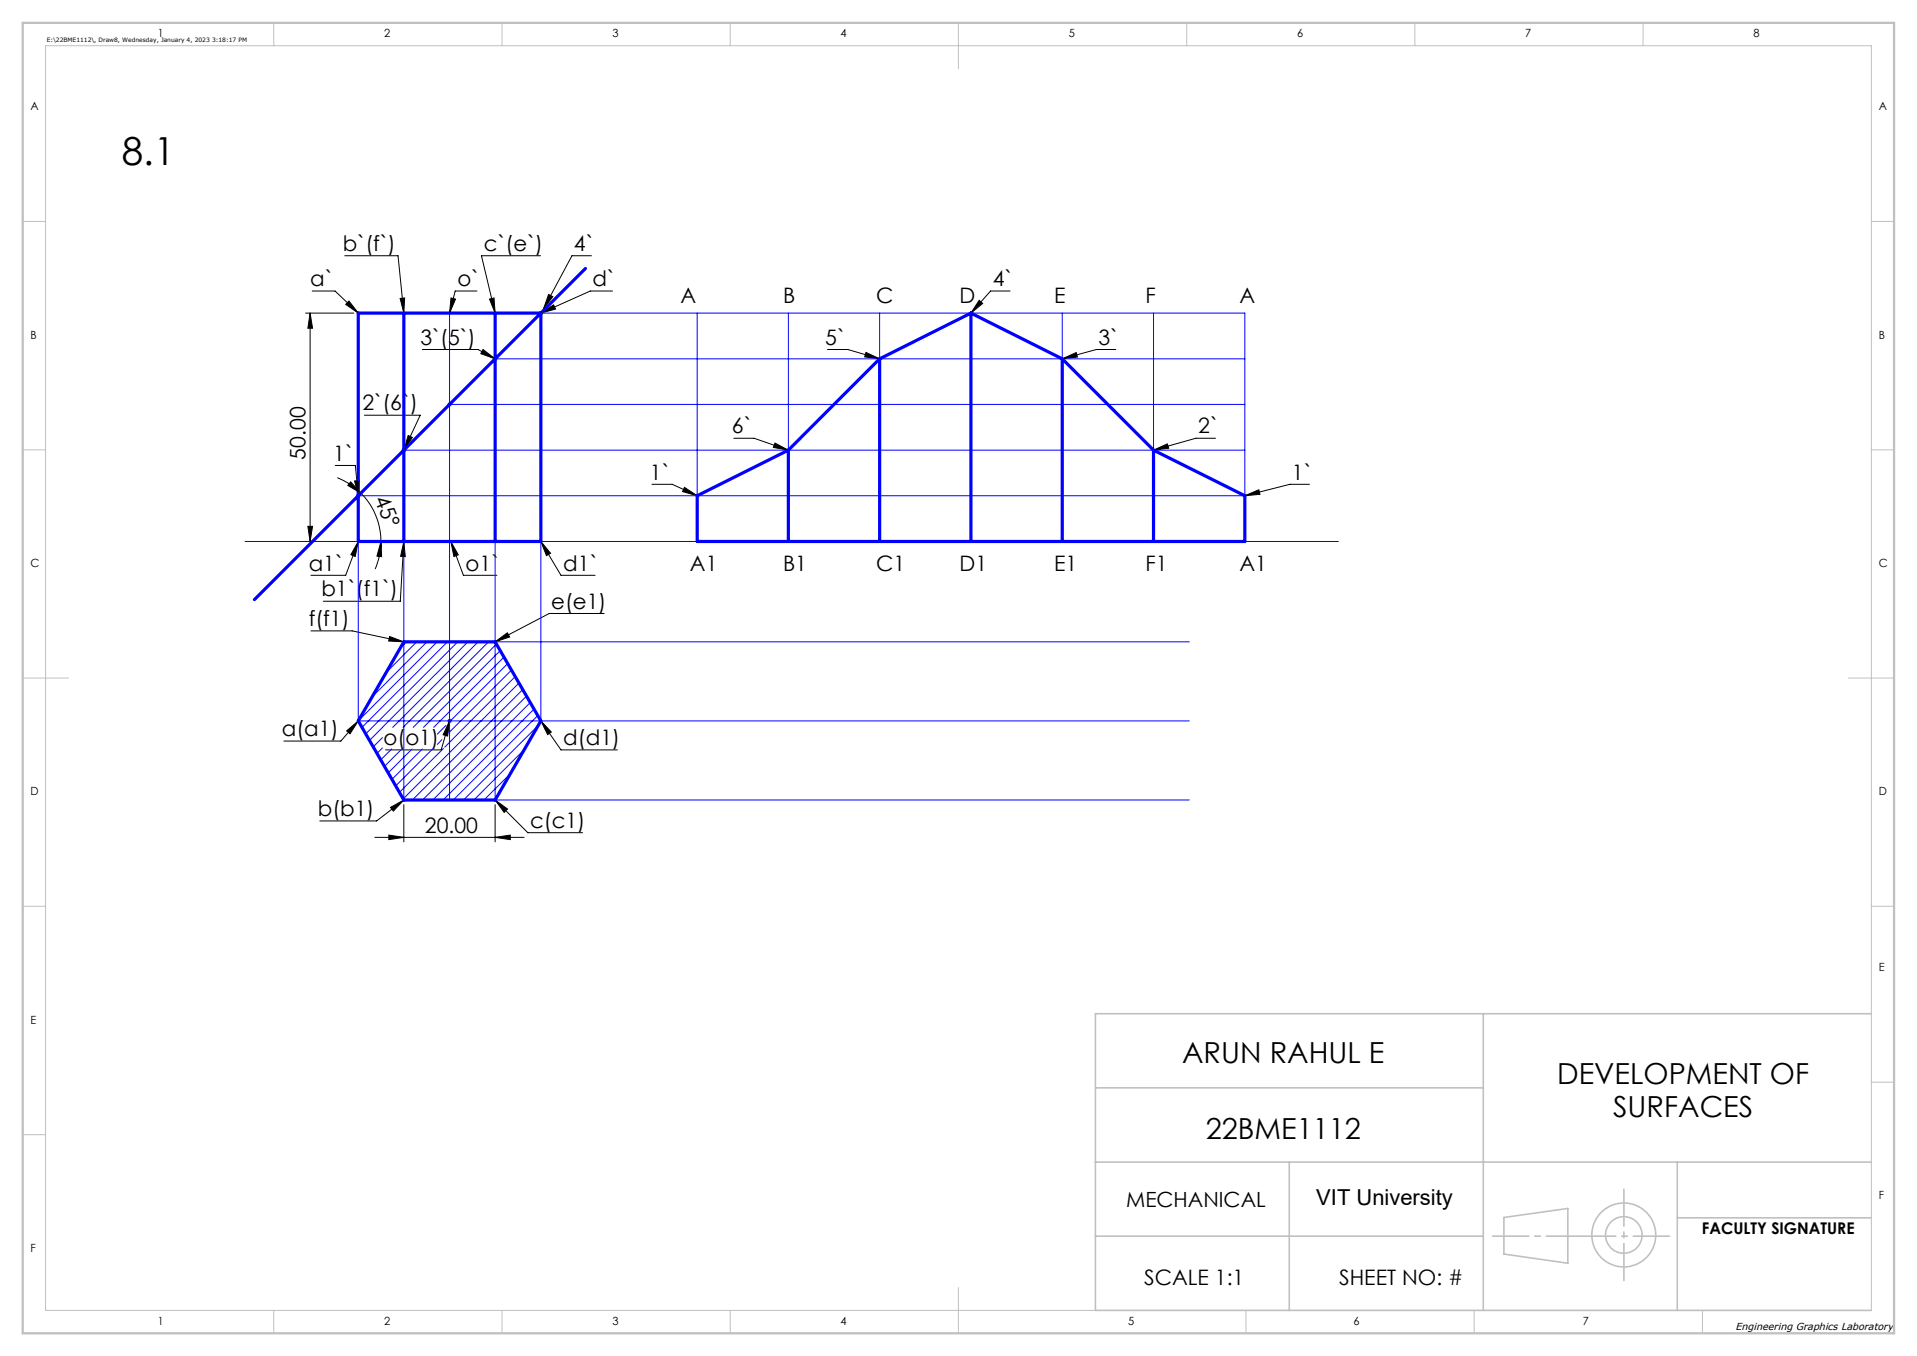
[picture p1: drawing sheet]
<svg xmlns="http://www.w3.org/2000/svg" width="420mm" height="297mm" viewBox="0 0 420 297" stroke-linecap="round" stroke-linejoin="round" font-family="sans-serif">
<g fill="none" stroke="#000" stroke-width=".22">
<path d="M75.5 56h11.7l1.3 12.6M118.4 56h-12.9l3 12.6M129.6 56h-4.3l-6.2 11.6M67 68.6h10.5M67.9 68.6v50M67.9 68.6l.6 3.3h-1zM68.4 63.7h5l5.1 4.9M76.4 65.9l2.1 2.7-2.8-1.9zM87.7 65.4l1-.1-.2 3.3zM92.5 76.5h12.2l3.8 2.1M98.8 65.3l1 .2-1.3 3.1zM104.5 63.7h-4.8l-1.2 4.9"/>
<path d="M105.8 76.5l2.7 2.1-3.2-1.1zM107.2 65.5l1-.2 .3 3.3zM118.5 68.6l2.8-1.8 .4 .9zM120.2 64.5l.9 .5-2 2.6zM134.2 63.7h-4.9l-10.8 4.9M181.3 76.5h4.4l7 2.1M189.7 77.2l3 1.4-3.3-.4zM214.5 65.8l.8 .7-2.6 2.1zM221.3 63.7h-4.3l-4.3 4.9M232.7 78.6l3.1-1.4 .2 1zM244.5 76.5h-4.3l-7.5 2.1M79.8 90.9h12.3l-3.6 7.7"/>
<path d="M89.4 95.4l.9 .4-1.8 2.8zM160.8 96h4.4l7.5 2.6M169.8 97l2.9 1.6-3.3-.6zM252.7 98.6l3.1-1.4 .2 1zM266.3 96h-4.3l-9.3 2.6M67 118.6h10.5M67.5 115.3h1l-.6 3.3zM73.4 101.9h4.5l.6 6.7M73.9 104.6l.5 .2a14.6 14.6 0 0 1 4.7 3.2M76.8 105.5l2.3 2.5-2.9-1.7zM77.7 105.3h1l-.2 3.3zM78.5 118.6l-.7 3.3-.9-.4z"/>
<path d="M78.5 118.6l-2.8 7.4h-7.6M79.1 108a15 15 0 0 1 4.4 10.6M83.5 118.6l.1 3.3-1-.1zM83.5 118.6a15.6 15.6 0 0 1-1.3 6M88.5 118.6l.3 3.3-1-.1zM88.5 118.6l-.8 13.1h-16.9M98.8 118.6l1.6 2.9-1 .4zM98.8 118.6l2.7 7.4h7.4M118.5 118.6l2.1 2.6-.9 .5zM118.5 118.6l4.4 7.4h7.5M142.8 106.1h4.5l5.5 2.5M150 106.7l2.8 1.9-3.3-.9z"/>
<path d="M272.7 108.6l3.1-1.3 .2 1zM286.9 106.1h-4.3l-9.9 2.5M68.1 138.2h9.1l11.3 2.4M85.4 139.4l3.1 1.2-3.3-.2zM132.4 134.4h-12.1l-11.8 6.2M78.5 157.9l-3.8 4.4h-12.5M98.5 157.9l-.4 3.3-1-.3zM98.5 157.9l-1.8 6.3h-12.2M108.5 140.6l2.7-2 .5 .9zM118.5 157.9l2.3 2.4-.8 .6zM118.5 157.9l4.4 6.3h12.4M76 160.1l2.5-2.2-1.8 2.8z"/>
<path d="M85.5 176.8l3-1.6-2.3 2.5zM88.5 175.2l-6 4.6h-12.4M88.5 176.2v8.2M108.5 175.2l2.7 2-.7 .7zM108.5 175.2l7.1 7.2h12M108.5 176.2v8.2M82.1 183.4h32.7M85.2 182.9l3.3 .5-3.3 .5zM108.5 183.4l3.3-.5v1z"/>
</g>
<g fill="none" stroke="#c0c0c0" stroke-width=".35">
<path d="M240 238.3h85M325 222v65M410 222h-170v65h170M240 254.5h170M282.5 254.5v32.5M367.5 254.5v32.5M240 270.8h85M329.5 266.7l14-2v12l-14-2zM367.5 266.7h42.5"/>
<circle cx="355.8" cy="270.5" r="7"/>
<circle cx="355.8" cy="270.5" r="4"/>
</g>
<g fill="none" stroke="#00f" stroke-width=".22">
<path d="M98.5 68.6v106.6M108.1 78.2l.7 .7M108.5 78.1v1M108.8 78.2l-.7 .7M118 68.6h154.7v50M118.1 68.2l.8 .7M118.5 68.1v1M118.9 68.2l-.8 .7M152.8 68.6v50M172.7 68.6v50M192.7 68.6v50M212.7 68.6v50"/>
<path d="M232.7 68.6v50M252.7 68.6v50M272.7 78.6h-164.7M88.1 98.2l.7 .8M88.5 98.1v1M88.8 98.2l-.7 .8M98.1 88.2l.7 .7M98.8 88.2l-.7 .7M272.7 98.6h-184.7M272.7 88.6h-174.7M53.7 118.6h239.5M78.1 108.2l.7 .7"/>
<path d="M78.5 118.6v39.3h182.1M78.5 108.1v1M78.8 108.2l-.7 .7M88.5 118.6v56.6h172.1M108.5 118.6v56.6M118.5 118.6v39.3M272.7 108.6h-194.7M88.5 140.6h172.1M89 140.6l-1.3 1.3M91.3 140.6l-6.6 6.6M93.6 140.6l-12 12M95.8 140.6l-17.3 17.3"/>
<path d="M97.7 158.9l-1.9 1.9M98 140.6l-18.7 18.7M98.1 157.5l.7 .8M98.8 157.5l-.7 .8M100.3 140.6l-20.2 20.2M102.5 140.6l-21.5 21.6M104.8 140.6l-18.8 18.7M107 140.6l-18.7 18.7M108.8 141.1l-18.3 18.2M109.6 142.5l-16.8 16.8M110.4 143.9l-15.4 15.4M111.2 145.3l-12.6 12.7"/>
<path d="M112 146.8l-13.7 13.7M112.9 148.2l-15.5 15.5M113.7 149.6l-25.4 25.4M114.5 151.1l-24.2 24.1M115.4 152.5l-22.8 22.7M116.2 153.9l-21.4 21.3M117 155.3l-19.9 19.9M117.8 156.7l-18.5 18.5M118 158.9l-16.4 16.3M83.8 161.6l-2 2M83.8 163.8l-1.2 1.2M85.8 164l-2.4 2.4"/>
<path d="M88.1 164l-3.9 3.8M90.3 164l-5.2 5.3M92.5 164l-6.6 6.7M94.8 164l-8.1 8.1M96.8 162l-1 1.1M97.2 163.9l-9.7 9.7M108.8 174.8l-.5 .4M111.8 169.5l-5.8 5.7M114.9 164.1l-11.1 11.1"/>
</g>
<g fill="none" stroke="#c0c0c0" stroke-width=".22">
<path d="M10 10h400v277h-400zM60 5v5M110 5v5M160 5v5M210 5v10M260 5v5M310 5v5M360 5v5M5 48.5h5M410 48.5h5M5 98.5h5M410 98.5h5"/>
<path d="M5 148.5h10M405 148.5h10M5 198.5h5M410 198.5h5M410 237h5M5 248.5h5M60 287v5M110 287v5M160 287v5M210 282v10M273 287v5M323 287v5"/>
<path d="M373 287v5"/>
</g>
<path d="M327 270.8h38.8" fill="none" stroke="#c0c0c0" stroke-width=".35" stroke-dasharray="15.2 1.3 1.3 1.3" stroke-dashoffset="7.3"/>
<path d="M355.8 260.5v20" fill="none" stroke="#c0c0c0" stroke-width=".35" stroke-dasharray="15.2 1.3 1.3 1.3" stroke-dashoffset="7.1"/>
<path d="M5 5h410v287h-410z" fill="none" stroke="#c0c0c0" stroke-width=".5"/>
<g fill="none" stroke="#00f" stroke-width=".7">
<path d="M128.3 58.8l-72.6 72.5M78.5 68.6h40v50h-40zM88.5 68.6v50M108.5 68.6v50M192.7 78.6l-20 20M192.7 78.6v40M212.7 68.6l-20 10M212.7 68.6l20 10M212.7 68.6v50M232.7 78.6l20 20M232.7 78.6v40M172.7 98.6l-19.9 10v10h119.9v-10l-20-10"/>
<path d="M172.7 98.6v20M252.7 98.6v20M88.5 140.6h20l10 17.3-10 17.3h-20l-10-17.3z"/>
</g>
<g fill="#000">
<path d="M67.5 115.3h1l-.6 3.3zM67.9 68.6l.6 3.3h-1z"/>
<path d="M83.5 118.6l.1 3.3-1-.1zM76.8 105.5l2.3 2.5-2.9-1.7z"/>
<path d="M76 160.1l2.5-2.2-1.8 2.8zM85.5 176.8l3-1.6-2.3 2.5zM108.5 175.2l2.7 2-.7 .7zM118.5 157.9l2.3 2.4-.8 .6zM108.5 140.6l2.7-2 .5 .9zM85.4 139.4l3.1 1.2-3.3-.2zM98.5 157.9l-.4 3.3-1-.3zM76.4 65.9l2.1 2.7-2.8-1.9zM78.5 118.6l-.7 3.3-.9-.4zM87.7 65.4l1-.1-.2 3.3zM88.5 118.6l.3 3.3-1-.1zM107.2 65.5l1-.2 .3 3.3zM118.5 68.6l2.8-1.8 .4 .9zM118.5 118.6l2.1 2.6-.9 .5zM98.8 65.3l1 .2-1.3 3.1zM98.8 118.6l1.6 2.9-1 .4zM77.7 105.3h1l-.2 3.3zM89.4 95.4l.9 .4-1.8 2.8zM105.8 76.5l2.7 2.1-3.2-1.1zM120.2 64.5l.9 .5-2 2.6zM214.5 65.8l.8 .7-2.6 2.1zM150 106.7l2.8 1.9-3.3-.9zM169.8 97l2.9 1.6-3.3-.6zM189.7 77.2l3 1.4-3.3-.4zM232.7 78.6l3.1-1.4 .2 1zM252.7 98.6l3.1-1.4 .2 1zM272.7 108.6l3.1-1.3 .2 1z"/>
<path d="M85.2 182.9l3.3 .5-3.3 .5zM108.5 183.4l3.3-.5v1z"/>
</g>
<text font-size="8.5" x="26.7" y="36.1">8.1</text>
<g font-size="6.3">
<text x="259" y="232.7">ARUN RAHUL E</text>
<text x="341.2" y="237.3">DEVELOPMENT OF</text>
<text x="353.4" y="244.7">SURFACES</text>
<text x="264.2" y="249.5">22BME1112</text>
</g>
<text font-size="4.8" x="288.4" y="264">VIT University</text>
<g font-size="4.7">
<text x="75.1" y="54.9">b`(f`)</text>
<text x="106" y="54.9">c`(e`)</text>
<text x="125.8" y="54.9">4`</text>
<text x="68" y="62.6">a`</text>
<text x="100.2" y="62.6">o`</text>
<text x="129.8" y="62.6">d`</text>
<text x="217.5" y="62.6">4`</text>
<text x="149.1" y="66.3">A</text>
<text x="171.6" y="66.3">B</text>
<text x="191.9" y="66.3">C</text>
<text x="210.2" y="66.3">D</text>
<text x="231" y="66.3">E</text>
<text x="251" y="66.3">F</text>
<text x="271.6" y="66.3">A</text>
<text x="92.1" y="75.5">3`(5`)</text>
<text x="180.8" y="75.5">5`</text>
<text x="240.7" y="75.5">3`</text>
<text x="79.4" y="89.9">2`(6`)</text>
<text x="160.4" y="94.9">6`</text>
<text x="262.5" y="94.9">2`</text>
<text x="67" y="100.7" transform="rotate(-90 67 100.7)">50.00</text>
<text x="73" y="100.9">1`</text>
<text x="142.4" y="105">1`</text>
<text x="283.1" y="105">1`</text>
<text x="82" y="109.3" transform="rotate(68 82 109.3)">45°</text>
<text x="67.6" y="125">a1`</text>
<text x="102" y="125">o1`</text>
<text x="123.4" y="125">d1`</text>
<text x="151.2" y="125">A1</text>
<text x="171.6" y="125">B1</text>
<text x="191.9" y="125">C1</text>
<text x="210.2" y="125">D1</text>
<text x="231" y="125">E1</text>
<text x="251" y="125">F1</text>
<text x="271.6" y="125">A1</text>
<text x="70.4" y="130.6">b1`(f1`)</text>
<text x="67.6" y="137.1">f(f1)</text>
<text x="120.8" y="133.3">e(e1)</text>
<text x="61.8" y="161.2">a(a1)</text>
<text x="84" y="163.2">o(o1)</text>
<text x="123.4" y="163.2">d(d1)</text>
<text x="69.6" y="178.7">b(b1)</text>
<text x="93.1" y="182.4">20.00</text>
<text x="116.2" y="181.3">c(c1)</text>
<text x="250.7" y="281.3">SCALE 1:1</text>
<text x="293.4" y="281.3">SHEET NO: #</text>
</g>
<text font-size="4.6" x="246.7" y="264.4">MECHANICAL</text>
<text font-size="3.5" x="372.9" y="270.3">FACULTY SIGNATURE</text>
<g font-size="2.5">
<text x="34.6" y="8.2">1</text>
<text x="84.2" y="8.2">2</text>
<text x="134.2" y="8.2">3</text>
<text x="184.2" y="8.2">4</text>
<text x="234.2" y="8.2">5</text>
<text x="284.2" y="8.2">6</text>
<text x="334.2" y="8.2">7</text>
<text x="384.2" y="8.2">8</text>
<text x="6.7" y="24.2">A</text>
<text x="411.7" y="24.2">A</text>
<text x="6.7" y="74.2">B</text>
<text x="411.7" y="74.2">B</text>
<text x="6.7" y="124.2">C</text>
<text x="411.7" y="124.2">C</text>
<text x="6.7" y="174.2">D</text>
<text x="411.7" y="174.2">D</text>
<text x="411.7" y="212.7">E</text>
<text x="6.7" y="224.2">E</text>
<text x="411.7" y="262.7">F</text>
<text x="6.7" y="274.2">F</text>
<text x="34.6" y="290.2">1</text>
<text x="84.2" y="290.2">2</text>
<text x="134.2" y="290.2">3</text>
<text x="184.2" y="290.2">4</text>
<text x="247.2" y="290.2">5</text>
<text x="296.5" y="290.2">6</text>
<text x="346.8" y="290.2">7</text>
</g>
<text font-size="2.2" x="380.2" y="291.4">Engineering Graphics Laboratory</text>
<text font-size="1.3" x="10.2" y="9.3">E:\22BME1112\, Draw8, Wednesday, January 4, 2023 3:18:17 PM</text>
</svg>
